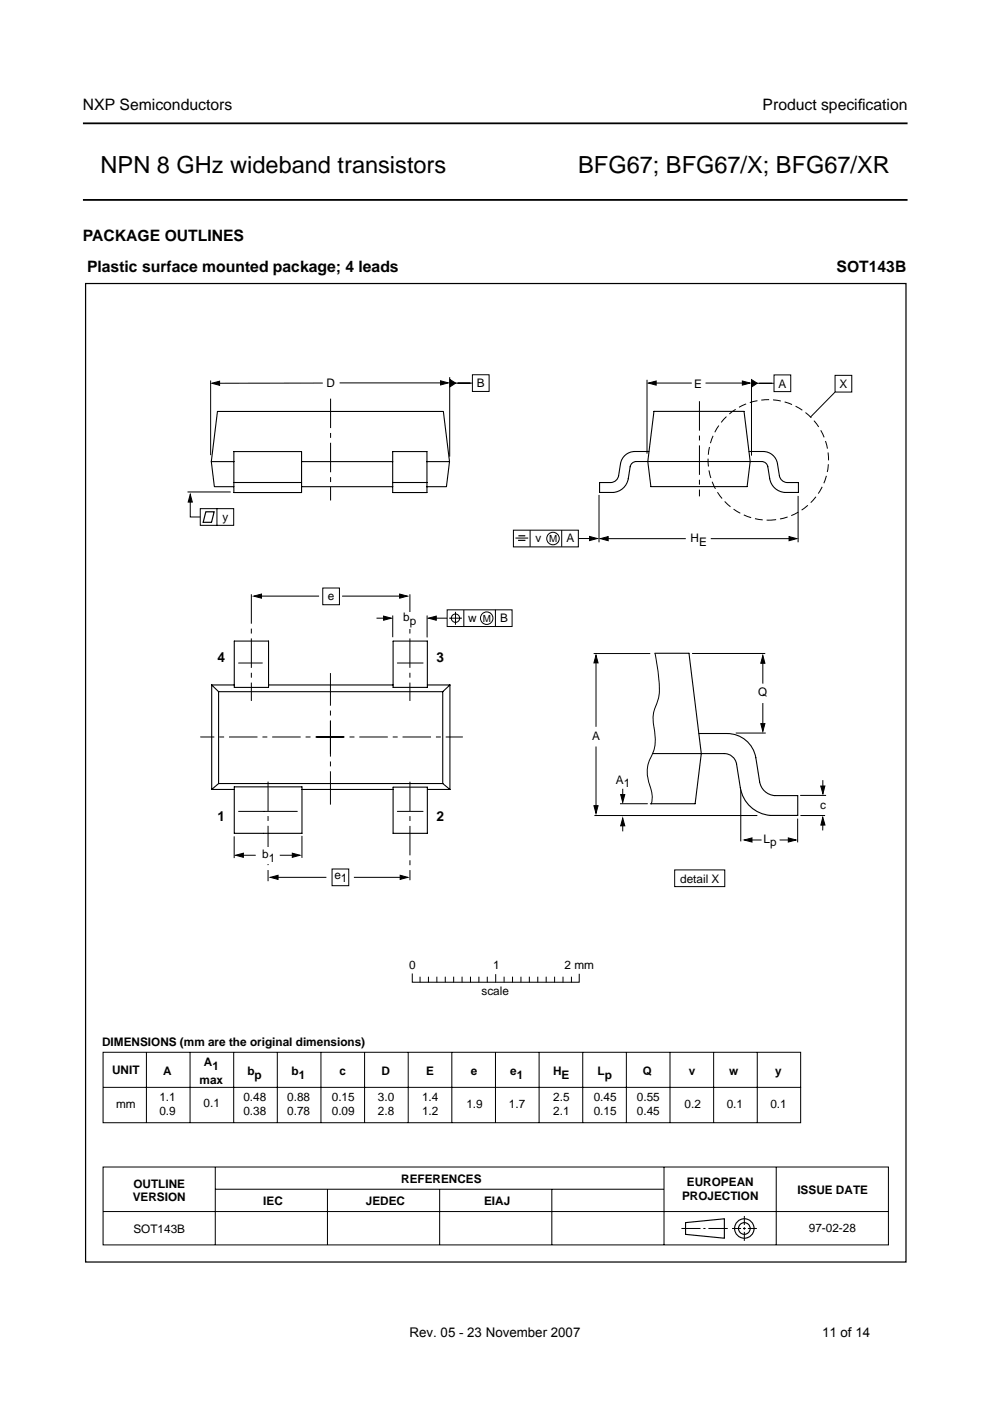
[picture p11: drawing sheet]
<svg xmlns="http://www.w3.org/2000/svg" width="210mm" height="297mm" viewBox="0 0 210 297" stroke-linecap="round" stroke-linejoin="round" font-family="sans-serif">
<g fill="#fff" stroke="#000" stroke-width=".38">
<path d="M17.6 42.4h174.8z"/>
<path d="M17.6 26.2h174.8z"/>
</g>
<g fill="none" stroke="#000" stroke-width=".21">
<path d="M95.3 80v16.8M100.2 79.5h3.5v3.5h-3.5zM164.1 79.5h3.6v3.5h-3.6zM177.1 79.6h3.5v3.5h-3.5zM44.7 80.7v15.8M68.4 81.2l-22.5 .1M72 81.2h22.2M96 81.2h4.1M137.2 80.5v15.7M138.2 81.2h8.5M149.6 81.2h8.6M159.3 81.1v15.5"/>
<path d="M159.9 81.3h4.2M177.1 83.1l-5.3 5.3M39.8 104.3h9.1M40.3 105.5v4.1h2.2M42.5 107.8h7v3.6h-7zM46 107.8v3.6M108.9 112.4h13.7v3.5h-13.7zM109.3 114.1h2.7M112.4 112.4v3.5M119.1 112.4v3.5M122.7 114.2h3M127 104.9v10.1"/>
<path d="M128.1 114.2h17.3M150.7 114.2h17.2M169.2 105.1v9.9M54.7 126.4h13M68.4 124.7h3.6v3.5h-3.6zM72.5 126.4h13M79.8 131.1h2.3M83.3 130.5v4.6M90.6 130.5v4.7M91.8 131.1h3M94.8 129.3h13.8v3.5h-13.8zM95.2 131.1h2.7"/>
<path d="M96.6 129.7v2.8M98.3 129.3v3.5M105 129.3v3.5M125.9 138.6h12M138.9 138.5v.2a39.2 39.2 0 0 1 .9 8.6l-.9 2.6a6.6 6.6 0 0 0-.3 4.1 8.7 8.7 0 0 1-.9 7.1 8.2 8.2 0 0 0 .3 6.3 5.3 5.3 0 0 1 .1 3.1M146.7 138.6h15.5M126.4 140.2v13.9M126.4 158.3v13.1M156 155.4h6.3M161.7 140v4.9M161.7 149.1v5.1M49.7 177.3v4.6"/>
<path d="M64 177.2v4.7M126 172.9h34.6M131.5 170.4h5.8M132 167.2v2.4M132 174.7v1.6M157.1 167.4v11M158.9 178.1h2.6M165.3 178.1h2.6M169.1 173.6v5M169.7 168.6h5.4M169.7 172.9h5.2M174.5 165.4v1.7"/>
<path d="M174.5 174.3l-.1 1.8M50.9 181.3h3.3M58.2 186h11M59.3 181.3h3.5M70.4 184.2h3.5v3.6h-3.5zM75 186h10.6M143 184.4h10.7v3.6h-10.7zM87.4 206.5v1.8h35.4v-1.7M89.1 207.2v1M90.8 207.2v1M92.6 207.2v1M94.4 207.2v1"/>
<path d="M96.2 207.2v1M98 207.2v1M99.8 207.2v1M101.5 207.2v1M103.3 207.2v1M105.1 206.6v1.6M106.9 207.2v1M108.7 207.2v1M110.5 207.2v1M112.2 207.2v1M114 207.2v1M115.8 207.2v1"/>
<path d="M117.6 207.2v1M119.4 207.2v1M121.2 207.2v1M21.9 223.1h147.9v14.9h-147.9zM21.9 230.5h147.9M31 223.1v14.9M40.3 223.1v14.9M49.5 223.1v14.9M58.8 223.1v14.9M68 223v15M77.3 223.1v14.9M86.6 223.1v14.9"/>
<path d="M95.8 223.1v14.9M105.1 223.1v14.9M114.3 223.1v14.9M123.6 223.1v14.9M132.8 223.1v14.9M142.1 223.1v14.9M151.3 223.1v14.9M160.6 223.1v14.9M21.9 247.4h166.5v16.5h-166.5zM21.9 256.9h166.5M45.6 247.5v16.4M45.7 252.1h95"/>
<path d="M69.4 252.1v11.8M93.2 252.1v11.8M117 252.1v11.8M140.8 247.5v16.4M157.8 257.8v1.9M164.6 247.5v16.4M144.5 260.5h4M149.1 260.5h.5M150.2 260.5h4.1M155.2 260.5h1.9M157.5 260.5h.6M157.8 260.2v.5"/>
<path d="M157.8 261.2v1.9M158.6 260.5h1.9"/>
<circle cx="117.2" cy="114.2" r="1.33"/>
<circle cx="96.6" cy="131.1" r=".89"/>
<circle cx="103.2" cy="131.1" r="1.33"/>
</g>
<g fill="none" stroke="#000" stroke-width=".24">
<path d="M145.4 259.2l8.2-.8v4.1l-8.2-.8z"/>
<circle cx="157.8" cy="260.5" r="2.06"/>
<circle cx="157.8" cy="260.5" r="1.24"/>
</g>
<path d="M18.1 60.1h174v207.5h-174z" fill="none" stroke="#000" stroke-width=".26"/>
<g fill="#000" stroke="#000" stroke-width=".21">
<path d="M44.9 81.3l1.7-.5v.9zM93.4 80.7l1.6 .5-1.6 .4zM95.4 80.5l1.2 .7-1.2 .8zM137.5 81.2l1.6-.4v.9zM157.4 80.8l1.6 .4-1.6 .5zM159.3 80.5l1.3 .8-1.3 .8zM40.3 104.8l.5 1.7h-.9zM125 113.7l1.6 .5-1.6 .4zM127.3 114.2l1.6-.4v.8zM167.3 113.8l1.6 .4-1.6 .4zM53.8 126.4l1.6-.5v.9zM81.3 130.6l1.7 .5-1.7 .4z"/>
<path d="M84.7 125.9l1.7 .5-1.7 .4zM90.9 131.1l1.6-.5v.9zM126.4 138.9l.4 1.7h-.9zM161.7 139l.5 1.6h-.9zM161.3 153.4h.9l-.5 1.7zM125.9 170.8h.9l-.4 1.7zM132 173.5l.5 1.6h-.9zM131.6 168.5h.9l-.5 1.6zM157.8 178.1l1.6-.4v.8zM167.1 177.7l1.7 .4-1.7 .4zM174.4 173.3l.5 1.6h-.9zM174 166.7l.9-.1-.4 1.7z"/>
<path d="M50 181.3l1.6-.4v.9zM57.3 186l1.7-.4v.9zM62 180.9l1.6 .4-1.6 .5zM84.8 185.6l1.7 .4-1.7 .5z"/>
</g>
<path d="M43.6 108.5h1.8l-.6 2.2h-1.7zM109.8 114.6h1.6M109.9 113.6h1.5" fill="none" stroke="#000" stroke-width=".25"/>
<circle cx="162.9" cy="97.5" r="12.8" fill="none" stroke="#000" stroke-width=".21" stroke-dasharray="1.7 .8" stroke-linecap="butt"/>
<path d="M70.1 84.5v21.6M148.3 85.1v20.1M53.3 126v22.6M86.9 126v22.6M56.8 165.7v21.1M86.9 165.7v20.9" fill="none" stroke="#000" stroke-width=".21" stroke-dasharray="6.2 1 1 1" stroke-linecap="butt"/>
<path d="M67 156.3h31.1M72.9 156.3h-30.4" fill="none" stroke="#000" stroke-width=".21" stroke-dasharray="6 1 1 1" stroke-linecap="butt"/>
<path d="M70.1 159.8v-17.1" fill="none" stroke="#000" stroke-width=".21" stroke-dasharray="7.1 1 1 1" stroke-linecap="butt"/>
<path d="M70.1 152.9v17.7" fill="none" stroke="#000" stroke-width=".21" stroke-dasharray="7.5 1 1 1" stroke-linecap="butt"/>
<g fill="#fff">
<path d="M55.1 179.7h3.5v3.5h-3.5z"/>
<path d="M85.2 129.7h3.6v3.5h-3.6z"/>
</g>
<g fill="none" stroke="#000" stroke-width=".23">
<path d="M44.8 97.9h4.8M63.9 97.9h19.4M83.3 95.7h7.2v8.7h-7.2zM90.5 97.9h4.8M137.6 95.7h-3a3.1 3.1 0 0 0-3 2.6l-.4 2.5a1.75 1.75 0 0 1-1.6 1.5h-2.5v2.1h2.9a3.5 3.5 0 0 0 3.2-2.9l.4-2.5a1.32 1.32 0 0 1 1.3-1.1h26.6a1.32 1.32 0 0 1 1.3 1.1 5.7 5.7 0 0 0 1.7 4.7l1.2 .6 .7 .1h2.9v-2.1h-2.5a1.75 1.75 0 0 1-1.6-1.5 5.7 5.7 0 0 0-1.2-4.1 3.1 3.1 0 0 0-2.2-1h-3M138.7 87.2h19.1l1.3 10.7-.7 5.3h-20.4l-.7-5.3zM49.6 102.3v.9h-4.1l-.7-5.3 1.3-10.7h47.9l1.3 10.7-.6 5.3h-4.2M49.6 102.3h14.3M49.6 102.3v-6.6h14.3v8.7h-14.3v-1.2M63.9 103.2h19.4M83.3 102.3h7.2M83.3 135.9h7.3v9.8h-7.3v-9.8"/>
<path d="M138.8 138.5h7.3l2.6 21.3-1.3 10.6h-9.5M44.9 145.2h4.8M44.9 145.2l1.4 1.5M44.9 145.2v22.2M46.3 146.7v19.4M46.3 146.7h47.6M49.7 145.7v-9.8h7.2v9.8M49.7 145.7h7.2M56.9 145.2h26.4M90.6 145.2h4.8M93.9 146.7v19.4M95.4 145.2l-1.5 1.5"/>
<path d="M95.4 145.2v22.2M148.3 155.5h5.8a6.1 6.1 0 0 1 6.2 5.1l.8 5.2a3.5 3.5 0 0 0 3.1 2.9h4.9v4.2h-5.8a7 7 0 0 1-6.3-5.8l-.8-5.1a2.64 2.64 0 0 0-2.7-2.2h-15.1M44.9 167.4h4.8M46.3 166.1l-1.4 1.3M46.3 166.1h47.6M49.7 166.8v9.9h14.3v-9.9M49.7 166.8h14.3M64 167.4h19.3M83.3 166.9h7.3v9.8h-7.3zM90.6 167.4h4.8M93.9 166.1l1.5 1.3"/>
</g>
<path d="M50.6 140.6h5M84.3 140.6h5.4M50.6 172h12.4M84.3 172h5.4" fill="none" stroke="#000" stroke-width=".21"/>
<g font-size="5">
<text x="21.3" y="36.6">NPN 8 GHz wideband transistors</text>
<text x="122.6" y="36.6">BFG67; BFG67/X; BFG67/XR</text>
</g>
<g font-size="3.3">
<text x="17.6" y="23.4">NXP Semiconductors</text>
<text x="161.7" y="23.4">Product specif</text>
<text x="181.9" y="23.4">ication</text>
<text x="17.6" y="51.1">PACKAGE OUTLINES</text>
<text x="18.5" y="57.7">Plastic surface mounted package; 4 leads</text>
<text x="177.4" y="57.7">SOT143B</text>
</g>
<g font-size="2.9">
<text x="46.1" y="140.3">4</text>
<text x="92.5" y="140.3">3</text>
<text x="46.1" y="174">1</text>
<text x="92.5" y="174">2</text>
</g>
<g font-size="2.8">
<text x="86.8" y="283.4">Rev. 05 - 23 November 2007</text>
<text x="174.3" y="283.4">11 of 14</text>
</g>
<g font-size="2.5">
<text x="69.3" y="82.1">D</text>
<text x="101.1" y="82.1">B</text>
<text x="147.2" y="82.2">E</text>
<text x="165.1" y="82.2">A</text>
<text x="178" y="82.3">X</text>
<text x="47.2" y="110.4">y</text>
<text x="113.6" y="114.9">v</text>
<text x="120.1" y="115">A</text>
<text x="146.4" y="114.8">H</text>
<text x="148.2" y="115.7">E</text>
<text x="69.5" y="127.1">e</text>
<text x="85.5" y="131.7">b</text>
<text x="99.2" y="131.8">w</text>
<text x="106.1" y="131.9">B</text>
<text x="86.9" y="132.6">p</text>
<text x="160.7" y="147.6">Q</text>
<text x="125.5" y="157">A</text>
<text x="130.6" y="166.2">A</text>
<text x="132.2" y="166.8">1</text>
<text x="173.9" y="171.4">c</text>
<text x="161.9" y="178.8">Lp</text>
<text x="55.6" y="182">b</text>
<text x="57" y="182.8">1</text>
<text x="70.9" y="186.5">e1</text>
<text x="144.2" y="187.1">detail X</text>
<text x="86.7" y="205.5">0</text>
<text x="104.6" y="205.5">1</text>
<text x="119.7" y="205.5">2 mm</text>
<text x="102.1" y="211">scale</text>
<text x="21.6" y="221.8">DIMENSIONS (mm are the original dimensions)</text>
<text x="23.8" y="227.8">UNIT</text>
<text x="34.6" y="227.9">A</text>
<text x="43.2" y="226">A</text>
<text x="45" y="226.8">1</text>
<text x="52.4" y="227.9">b</text>
<text x="61.8" y="227.9">b</text>
<text x="72" y="227.9">c</text>
<text x="80.9" y="227.9">D</text>
<text x="90.3" y="227.9">E</text>
<text x="99.8" y="227.9">e</text>
<text x="108.2" y="227.9">e</text>
<text x="117.2" y="227.9">H</text>
<text x="126.7" y="227.9">L</text>
<text x="136.3" y="227.9">Q</text>
<text x="146" y="227.9">v</text>
<text x="154.6" y="227.9">w</text>
<text x="164.4" y="227.9">y</text>
<text x="33.8" y="233.5">1.1</text>
<text x="42.3" y="229.7">max</text>
<text x="51.6" y="233.5">0.48</text>
<text x="54" y="228.7">p</text>
<text x="60.9" y="233.5">0.88</text>
<text x="63.3" y="228.7">1</text>
<text x="70.3" y="233.5">0.15</text>
<text x="80.1" y="233.5">3.0</text>
<text x="89.5" y="233.5">1.4</text>
<text x="109.6" y="228.7">1</text>
<text x="117.3" y="233.5">2.5</text>
<text x="119.1" y="228.7">E</text>
<text x="125.9" y="233.5">0.45</text>
<text x="128.2" y="228.7">p</text>
<text x="135" y="233.5">0.55</text>
<text x="24.6" y="235">mm</text>
<text x="33.8" y="236.4">0.9</text>
<text x="43.2" y="234.7">0.1</text>
<text x="51.6" y="236.4">0.38</text>
<text x="60.9" y="236.4">0.78</text>
<text x="70.3" y="236.4">0.09</text>
<text x="80.1" y="236.4">2.8</text>
<text x="89.5" y="236.4">1.2</text>
<text x="98.9" y="235">1.9</text>
<text x="107.9" y="235">1.7</text>
<text x="117.3" y="236.4">2.1</text>
<text x="125.9" y="236.4">0.15</text>
<text x="135" y="236.4">0.45</text>
<text x="145.1" y="235">0.2</text>
<text x="154.1" y="235">0.1</text>
<text x="163.3" y="235">0.1</text>
<text x="28.3" y="251.8">OUTLINE</text>
<text x="85.1" y="250.8">REFERENCES</text>
<text x="145.6" y="251.5">EUROPEAN</text>
<text x="28.1" y="254.7">VERSION</text>
<text x="55.8" y="255.5">IEC</text>
<text x="77.6" y="255.5">JEDEC</text>
<text x="102.6" y="255.5">EIAJ</text>
<text x="144.6" y="254.4">PROJECTION</text>
<text x="169.1" y="253.1">ISSUE DATE</text>
<text x="28.3" y="261.3">SOT143B</text>
<text x="171.5" y="261.2">97-02-28</text>
</g>
<g font-size="2.1">
<text x="116.4" y="114.9">M</text>
<text x="102.4" y="131.8">M</text>
</g>
</svg>
